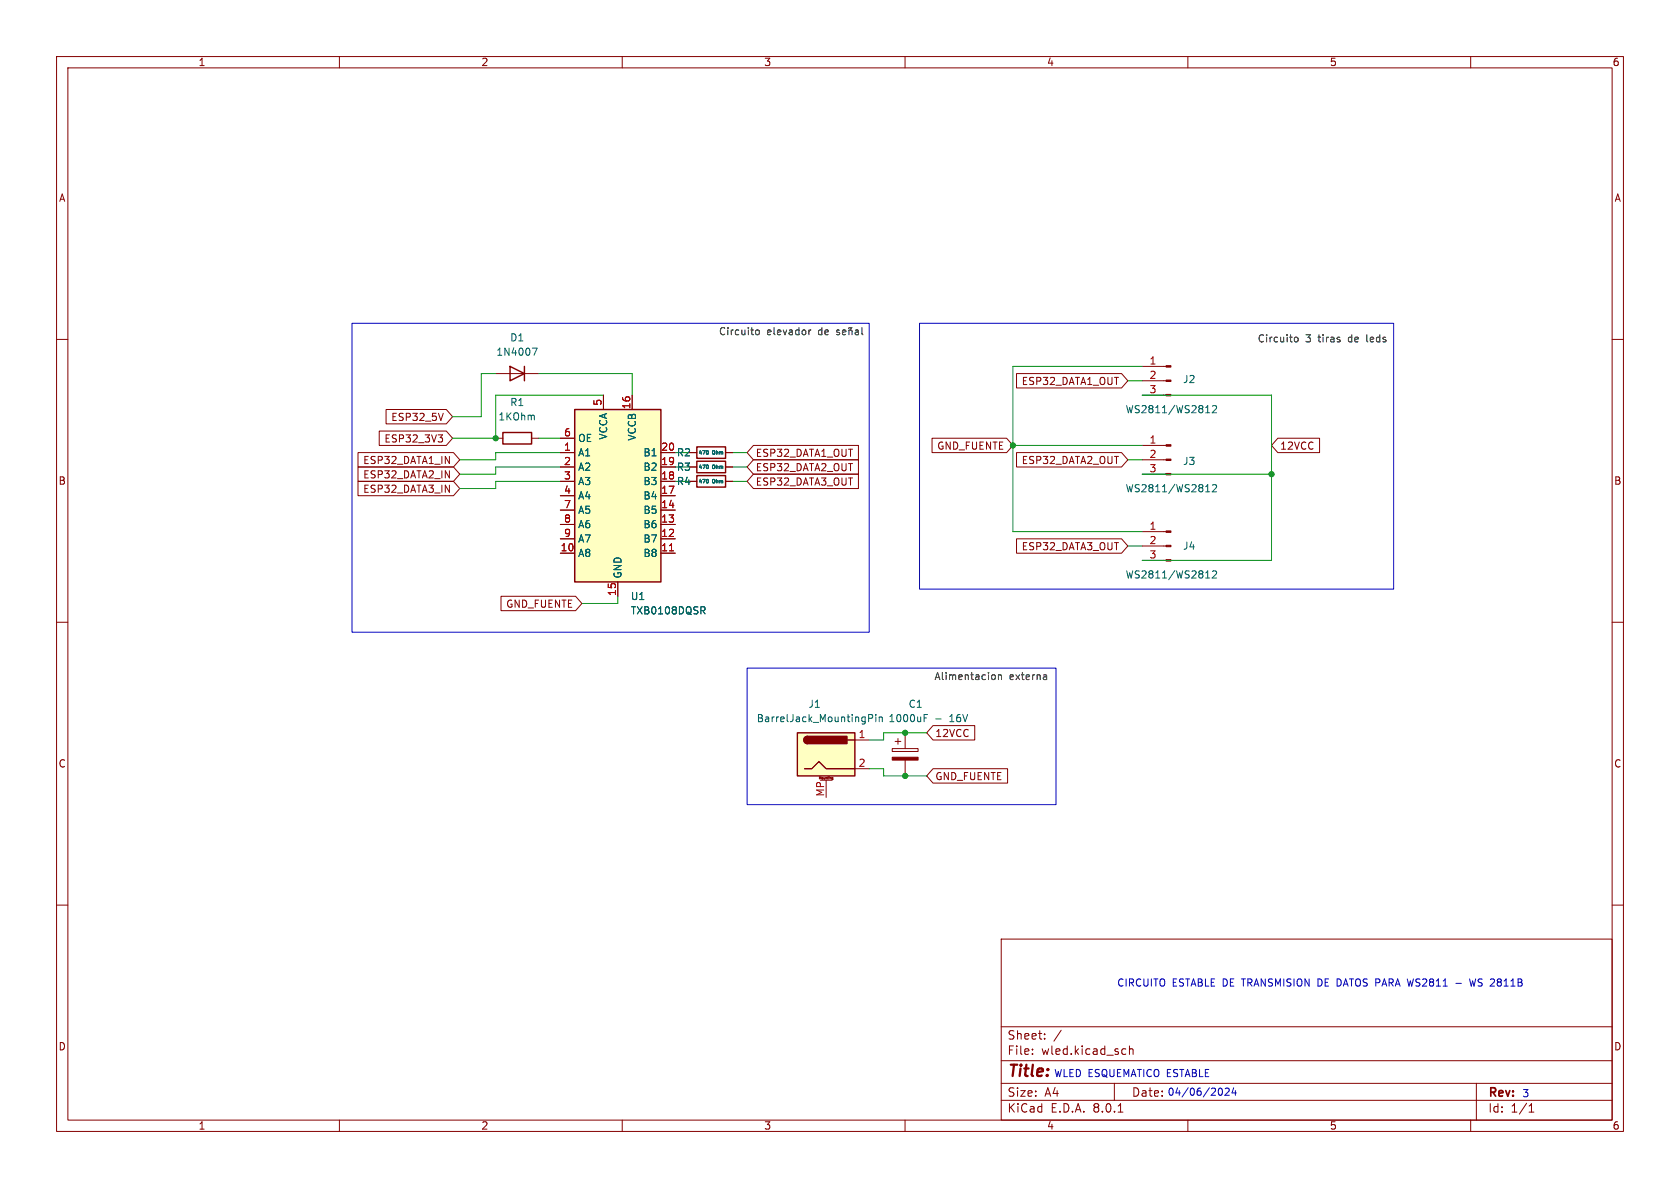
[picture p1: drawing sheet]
<svg xmlns="http://www.w3.org/2000/svg" width="297mm" height="210mm" viewBox="0 0 297 210" stroke-linecap="round" stroke-linejoin="round" font-family="sans-serif">
<g fill="none" stroke="#840000" stroke-width=".18">
<path d="M10 10h277v190h-277zM12 12h273v186h-273zM60 10v2M110 10v2M160 10v2M210 10v2M260 10v2M10 60h2M285 60h2M87.6 66h7.6M121.9 85.1h1.3M128.3 85.1h1.2"/>
<path d="M10 110h2M285 110h2M157.7 132.3h4.6v.5h-4.6zM158.2 131.1h1.1M158.7 130.6v1M160 129.5v2.8M160 134.4v2.8M10 160h2M285 160h2M177 166h108v32h-108zM60 198v2M110 198v2"/>
<path d="M160 198v2M177 194.5h108M177 191.5h108M177 187.5h108M177 181.5h108M182.5 186.3v.1M182.5 185.5v.1M184.7 183.6v.1M184.7 182.8v.1M187.6 182.1l-1.3 2M197 191.5v3M197.7 196.6h.8"/>
<path d="M198.6 185.4l.4 .1M199 186.3l-.4 .1M199.7 185.5l.2-.1 .3 .1 .1 .9M199.7 184.9v1.5M210 198v2M260 198v2M261 191.5v6.5M270.3 196.6h.9M270.3 195.5l.4-.4v1.5"/>
</g>
<path d="M90.2 64.8l2.5 1.2-2.5 1.3zM92.7 64.8v2.5M123.2 84.1h5.1v2h-5.1z" fill="none" stroke="#840000" stroke-width=".25"/>
<path d="M94.1 61.5h.8l-.5 1.3M125.1 84.7l.1 .3-.1 .4M163.4 126.9h.4M163.4 126.3h.6M165.4 127.1h1" fill="none" stroke="#006464" stroke-width=".18"/>
<path d="M157.7 133.9h4.6v.5h-4.6z" fill="#840000" stroke="#840000" stroke-width=".18"/>
<path d="M141 129.5h10.1v7.7h-10.1z" fill="#ffffc2"/>
<path d="M88.9 76.5h5.1v2h-5.1zM123.2 79h5.1v2h-5.1zM141 129.5h10.1v7.7h-10.1zM142.2 135.9h1.3l1.3-1.3 1.2 1.3h5.1M142.7 130.2a.64 .64 0 0 0-.6 .6 .64 .64 0 0 0 .6 .6M149.9 130.8h1.2" fill="none" stroke="#840000" stroke-width=".25"/>
<g fill="#840000" stroke="#840000" stroke-width=".25">
<path d="M142.3 130.4l.4-.2v1.2a.63 .63 0 0 1-.5-.3 .63 .63 0 0 1 .1-.7z"/>
<path d="M142.7 130.2h7v1.2h-7z"/>
</g>
<g fill="none" stroke="#840000" stroke-width=".18">
<path d="M87.6 77.5h1.3M94 77.5h1.2M121.9 80h1.3M128.3 80h1.2M201.9 99.1h4.2M201.9 96.5h4.2M201.9 94h4.2M144.9 137.7v-.4l.1 .3 .1-.3v.4M145 137.9h2.1M146 137.9v3.1M146.3 137.3v.4M146.6 137.3h.1"/>
<path d="M146.6 137.3l-.1 .1M147.1 137.8h.1M147.1 137.7h.1M147.2 137.5h-.1v.2M147.2 137.5h.1M147.2 137.8h.1M147.2 137.5v.3M151.1 130.8h2.6M151.1 135.9h2.6"/>
</g>
<path d="M125.1 79.7l.1 .2-.1 .4M213.1 102.2h.8M213.4 101.1l.1-.2v1.3M214.4 101l.4-.1 .3 .4-.8 .9h.8M153.6 127l.6-.1 .1-.2-.1-.3-.6-.1v1.3M154.8 126.3v.1M154.8 126.7v.9M155.4 126.7v.9M155.4 126.9l.2-.2 .3 .1 .1 .8" fill="none" stroke="#006464" stroke-width=".18"/>
<g fill="#840000" stroke="#840000" stroke-width=".18">
<path d="M206.1 98.9h.9v.3h-.9z"/>
<path d="M206.1 96.4h.9v.2h-.9z"/>
<path d="M206.1 93.9h.9v.2h-.9z"/>
</g>
<path d="M101.6 72.4h15.2v30.5h-15.2z" fill="#ffffc2"/>
<path d="M101.6 72.4h15.2v30.5h-15.2zM123.2 81.5h5.1v2.1h-5.1z" fill="none" stroke="#840000" stroke-width=".25"/>
<g fill="none" stroke="#840000" stroke-width=".18">
<path d="M67 76.2h11.9l1.1 1.3-1.1 1.2h-11.9zM68.3 72.4h10.6l1.1 1.3-1.1 1.2h-10.6zM77.5 76.9h.7l-.4 .5M78 77.4l.2 .2v.3l-.2 .2M78.4 73.1l-.5 1.2M99.1 77.5h2.5M106.7 69.9v2.5M111.8 69.9v2.5M133.2 78.7h18.6v2.6h-18.6l-1.1-1.3zM164.8 77.5h13.2l1.1 1.2-1.1 1.3h-13.2zM179.7 66h18.6l1.1 1.3-1.1 1.3h-18.6zM201.9 69.9h4.2"/>
<path d="M201.9 67.3h4.2M201.9 64.8h4.2M201.9 78.7h4.2M225.9 77.5h7.4v2.5h-7.4l-1.1-1.3zM63.3 82.5h16.9l1.1 1.3-1.1 1.3h-16.9zM63.3 85.1h16.9l1.1 1.3-1.1 1.2h-16.9zM63.3 80h16.9l1.1 1.3-1.1 1.3h-16.9zM99.1 80h2.5M99.1 97.8h2.5M99.1 95.3h2.5M99.1 92.7h2.5M99.1 90.2h2.5"/>
<path d="M99.1 87.6h2.5M99.1 85.1h2.5M99.1 82.6h2.5M116.8 80h2.6M116.8 97.8h2.6M116.8 95.3h2.6M116.8 92.7h2.6M116.8 90.2h2.6M116.8 87.6h2.6M116.8 85.1h2.6M116.8 82.6h2.6M121.9 80h1.3"/>
<path d="M121.9 85.1h1.3M121.9 82.6h1.3M128.3 80h1.2M128.3 85.1h1.2M128.3 82.6h1.2M133.2 83.8h18.6v2.6h-18.6l-1.1-1.3zM133.2 81.3h18.6v2.5h-18.6l-1.1-1.2zM179.7 80h18.6l1.1 1.3-1.1 1.3h-18.6zM179.7 95.2h18.6l1.1 1.3-1.1 1.3h-18.6zM201.9 83.8h4.2M201.9 81.3h4.2M88.6 105.4h13.2l1.1 1.3-1.1 1.3h-13.2z"/>
<path d="M109.2 102.9v2.5M164.9 128.3h7.4v2.5h-7.4l-1.1-1.3zM164.9 135.9h13.2v2.5h-13.2l-1.1-1.2z"/>
</g>
<path d="M118.4 97.4h.7" fill="none" stroke="#a90000" stroke-width=".18"/>
<path d="M125.1 79.7l.1 .2-.1 .4M213.1 73h.8M213.4 71.9l.1-.2v1.3M214.4 71.8l.4-.1 .3 .4-.8 .9h.8M125.1 82.2l.1 .2-.1 .4M125.1 84.7l.1 .3-.1 .4M213.1 86.9h.8M213.4 85.9l.1-.2v1.2M214.4 85.8l.4-.1 .3 .3-.8 .9h.8M124.2 107.9l.4 .6M124.4 107.3l.2 .2v.3l-.2 .1" fill="none" stroke="#006464" stroke-width=".18"/>
<g fill="#840000" stroke="#840000" stroke-width=".18">
<path d="M206.1 69.7h.9v.3h-.9z"/>
<path d="M206.1 67.2h.9v.2h-.9z"/>
<path d="M206.1 64.6h.9v.3h-.9z"/>
<path d="M206.1 83.7h.9v.2h-.9z"/>
<path d="M206.1 81.2h.9v.2h-.9z"/>
<path d="M206.1 78.6h.9v.3h-.9z"/>
</g>
<g fill="none" stroke="#0f0f0f" stroke-width=".18">
<path d="M133.6 58.5l.2-.2 .4 .2v.4l-.1 .2-.3 .1-.2-.1zM143 58.3v.9M143.4 58.3l-.4 .3M148.4 58.4l-.3-.1-.2 .2 .1 .2 .4 .1v.3h-.5M148.9 58.8l.6-.2v-.2l-.4-.1-.2 .2 .1 .6h.5M150.1 58.5l.2-.2 .3 .1v.8M150.1 58.3v.9M150.6 57.9l-.6 .1M151.2 58.4h.5l.1 .8M151.8 58.6l-.4 .1-.2 .2 .2 .3 .4-.1M152.4 57.9v1.1l.2 .2M228.9 59.7l.2-.1 .3 .1 .1 .5-.1 .2h-.3l-.2-.1z"/>
<path d="M175.7 119.3l.3 .2v.4l-.3 .2M176.5 119.4l.2-.1 .3 .1 .1 .7M176.5 119.3v.8M184.9 119.3l.1 .2v.6M185 119.6l-.4 .1M185 120.1h-.4"/>
</g>
<path d="M62.2 57.2h91.5v54.6h-91.5zM162.6 57.2h83.8v46.9h-83.8zM132.1 118.1h54.6v24.1h-54.6zM257.4 173.8h.9M259.8 173l.3 1.3 .2-.9 .3 .9 .3-1.3M215.7 192.4a.68 .68 0 0 1 .4 .6 .68 .68 0 0 1-.4 .6M216.6 192.5l.5-.1 .2 .3-.8 .9h.8M218.1 192.3l-.3 .9h.8M218.4 192.8v.8" fill="none" stroke="#0000c2" stroke-width=".18"/>
<g fill="none" stroke="#009600" stroke-width=".18">
<path d="M87.6 66h-2.5v7.7h-5.1M95.2 66h16.6v3.9M95.2 77.5h3.9M106.7 69.9h-19.1v7.6h-7.6M179.1 78.7h22.8M199.4 67.3h2.5M201.9 69.9h22.9v29.2h-22.9M201.9 64.8h-22.8v29.2h22.8M99.1 80h-11.5v1.3h-6.3M99.1 82.6h-11.5v1.2h-6.3M99.1 85.1h-11.5v1.3h-6.3M129.5 80h2.6"/>
<path d="M129.5 82.6h2.6M129.5 85.1h2.6M199.4 81.3h2.5M199.4 96.5h2.5M201.9 83.8h22.9M109.2 105.4v1.3h-6.3M153.7 135.9h2.5v1.3h7.6M163.8 129.5h-7.6v1.3h-2.5"/>
</g>
<g fill="#009600" stroke="#009600" stroke-width=".18">
<circle cx="224.8" cy="83.8" r=".46"/>
<circle cx="179.1" cy="78.7" r=".46"/>
<circle cx="160" cy="137.2" r=".46"/>
<circle cx="160" cy="129.5" r=".46"/>
<circle cx="87.6" cy="77.5" r=".46"/>
</g>
<text font-size="2.8" fill="#840000" x="178" y="190.9">Title:</text>
<g font-size="2.1" fill="#840000">
<text x="178" y="184">Sheet:</text>
<text x="178" y="186.7">File:</text>
<text x="184.1" y="186.7">wled.kicad_sch</text>
<text x="178" y="196.9">KiCad</text>
<text x="178" y="194.1">Size:</text>
<text x="184.7" y="194.1">A4</text>
<text x="185.7" y="196.9">E.D.A.</text>
<text x="193.3" y="196.9">8.0.1</text>
<text x="200" y="194.1">Date:</text>
<text x="263" y="194.3">Rev:</text>
<text x="263" y="196.9">Id:</text>
<text x="267.1" y="196.9">1/1</text>
</g>
<g font-size="1.8" fill="#840000">
<text x="35" y="11.9">1</text>
<text x="85" y="11.9">2</text>
<text x="135" y="11.9">3</text>
<text x="185" y="11.9">4</text>
<text x="235" y="11.9">5</text>
<text x="285" y="11.9">6</text>
<text x="10.3" y="35.9">A</text>
<text x="285.3" y="35.9">A</text>
<text x="180.5" y="68.3">ESP32_DATA1_OUT</text>
<text x="69.1" y="74.6">ESP32_5V</text>
<text x="64.1" y="82.2">ESP32_DATA1_IN</text>
<text x="67.9" y="78.4">ESP32_3V3</text>
<text x="133.5" y="83.5">ESP32_DATA2_OUT</text>
<text x="133.5" y="81">ESP32_DATA1_OUT</text>
<text x="165.6" y="79.7">GND_FUENTE</text>
<text x="180.5" y="82.2">ESP32_DATA2_OUT</text>
<text x="226.2" y="79.7">12VCC</text>
<text x="10.3" y="85.9">B</text>
<text x="64.1" y="84.8">ESP32_DATA2_IN</text>
<text x="64.1" y="87.3">ESP32_DATA3_IN</text>
<text x="133.5" y="86">ESP32_DATA3_OUT</text>
<text x="285.3" y="85.9">B</text>
<text x="180.5" y="97.5">ESP32_DATA3_OUT</text>
<text x="89.4" y="107.6">GND_FUENTE</text>
<text x="165.3" y="130.5">12VCC</text>
<text x="10.3" y="135.9">C</text>
<text x="285.3" y="135.9">C</text>
<text x="165.3" y="138.1">GND_FUENTE</text>
<text x="10.3" y="185.9">D</text>
<text x="285.3" y="185.9">D</text>
<text x="35" y="199.9">1</text>
<text x="85" y="199.9">2</text>
<text x="135" y="199.9">3</text>
<text x="185" y="199.9">4</text>
<text x="235" y="199.9">5</text>
<text x="285" y="199.9">6</text>
</g>
<g font-size="1.8" fill="#0f0f0f">
<text x="127" y="59.3">Circuito</text>
<text x="135.5" y="59.3">elevador</text>
<text x="144.8" y="59.3">de</text>
<text x="222.2" y="60.6">Circuito</text>
<text x="230.8" y="60.6">3</text>
<text x="233.2" y="60.6">tiras</text>
<text x="238.6" y="60.6">de</text>
<text x="242.1" y="60.6">leds</text>
<text x="165.1" y="120.3">Alimentacion</text>
<text x="178.4" y="120.3">externa</text>
</g>
<g font-size="1.8" fill="#006464">
<text x="87.6" y="63.1">1N4007</text>
<text x="90.1" y="60.6">D1</text>
<text x="90.1" y="72">R1</text>
<text x="209.1" y="67.9">J2</text>
<text x="88" y="74.5">1KOhm</text>
<text x="107.5" y="77.8" transform="rotate(-90 107.5 77.8)">VCCA</text>
<text x="112.6" y="78" transform="rotate(-90 112.6 78)">VCCB</text>
<text x="198.9" y="73.3">WS2811/WS2812</text>
<text x="102.1" y="80.9">A1</text>
<text x="102.1" y="83.4">A2</text>
<text x="102.1" y="78.3">OE</text>
<text x="113.6" y="83.4">B2</text>
<text x="113.6" y="80.9">B1</text>
<text x="119.6" y="80.9">R2</text>
<text x="119.6" y="83.4">R3</text>
<text x="209.1" y="82.4">J3</text>
<text x="102.1" y="86">A3</text>
<text x="102.1" y="88.5">A4</text>
<text x="113.6" y="88.5">B4</text>
<text x="113.6" y="86">B3</text>
<text x="119.6" y="86">R4</text>
<text x="198.9" y="87.2">WS2811/WS2812</text>
<text x="102.1" y="91">A5</text>
<text x="102.1" y="93.6">A6</text>
<text x="113.6" y="93.6">B6</text>
<text x="113.6" y="91">B5</text>
<text x="102.1" y="98.7">A8</text>
<text x="102.1" y="96.1">A7</text>
<text x="113.6" y="98.7">B8</text>
<text x="113.6" y="96.1">B7</text>
<text x="209.1" y="97.4">J4</text>
<text x="110.1" y="102.4" transform="rotate(-90 110.1 102.4)">GND</text>
<text x="111.4" y="106.3">U1</text>
<text x="198.9" y="102.5">WS2811/WS2812</text>
<text x="111.4" y="108.8">TXB0108DQSR</text>
<text x="142.8" y="125.3">J1</text>
<text x="160.5" y="125.3">C1</text>
<text x="133.7" y="127.9">BarrelJack_MountingPin</text>
<text x="157" y="127.9">1000uF</text>
<text x="168" y="127.9">16V</text>
</g>
<g font-size="1.8" fill="#a90000">
<text x="203.1" y="64.5">1</text>
<text x="106.4" y="71.8" transform="rotate(-90 106.4 71.8)">5</text>
<text x="203.1" y="67.1">2</text>
<text x="203.1" y="69.6">3</text>
<text x="99.6" y="77.2">6</text>
<text x="111.5" y="72.4" transform="rotate(-90 111.5 72.4)">16</text>
<text x="99.6" y="79.8">1</text>
<text x="99.6" y="82.3">2</text>
<text x="116.8" y="82.3">19</text>
<text x="116.8" y="79.8">20</text>
<text x="203.1" y="78.5">1</text>
<text x="203.1" y="81">2</text>
<text x="203.1" y="83.6">3</text>
<text x="99.6" y="84.8">3</text>
<text x="99.6" y="87.4">4</text>
<text x="99.6" y="89.9">7</text>
<text x="116.8" y="89.9">14</text>
<text x="116.8" y="87.4">17</text>
<text x="116.8" y="84.8">18</text>
<text x="99.6" y="92.5">8</text>
<text x="99.6" y="95">9</text>
<text x="116.8" y="95">12</text>
<text x="116.8" y="92.5">13</text>
<text x="203.1" y="93.7">1</text>
<text x="99" y="97.5">10</text>
<text x="116.8" y="97.5">11</text>
<text x="203.1" y="96.3">2</text>
<text x="203.1" y="98.8">3</text>
<text x="109" y="105.5" transform="rotate(-90 109 105.5)">15</text>
<text x="151.7" y="130.6">1</text>
<text x="151.7" y="135.6">2</text>
<text x="145.8" y="140.9" transform="rotate(-90 145.8 140.9)">MP</text>
</g>
<g font-size="1.8" fill="#0000c2">
<text x="197.4" y="174.6">CIRCUITO</text>
<text x="207.2" y="174.6">ESTABLE DE TRANSMISION</text>
<text x="233.4" y="174.6">DE DATOS PARA WS2811</text>
<text x="261.3" y="174.6">WS 2811B</text>
<text x="186.3" y="190.6">WLED ESQUEMATICO ESTABLE</text>
<text x="206.3" y="193.9">04/06/2024</text>
<text x="269" y="194.2">3</text>
</g>
<g font-size=".9" fill="#006464">
<text x="123.4" y="80.6">470</text>
<text x="123.4" y="83.1">470</text>
<text x="126" y="80.6">Ohm</text>
<text x="126" y="83.1">Ohm</text>
<text x="123.4" y="85.6">470</text>
<text x="126" y="85.6">Ohm</text>
</g>
<text font-size=".5" fill="#840000" x="144.6" y="138">Mounting</text>
</svg>
